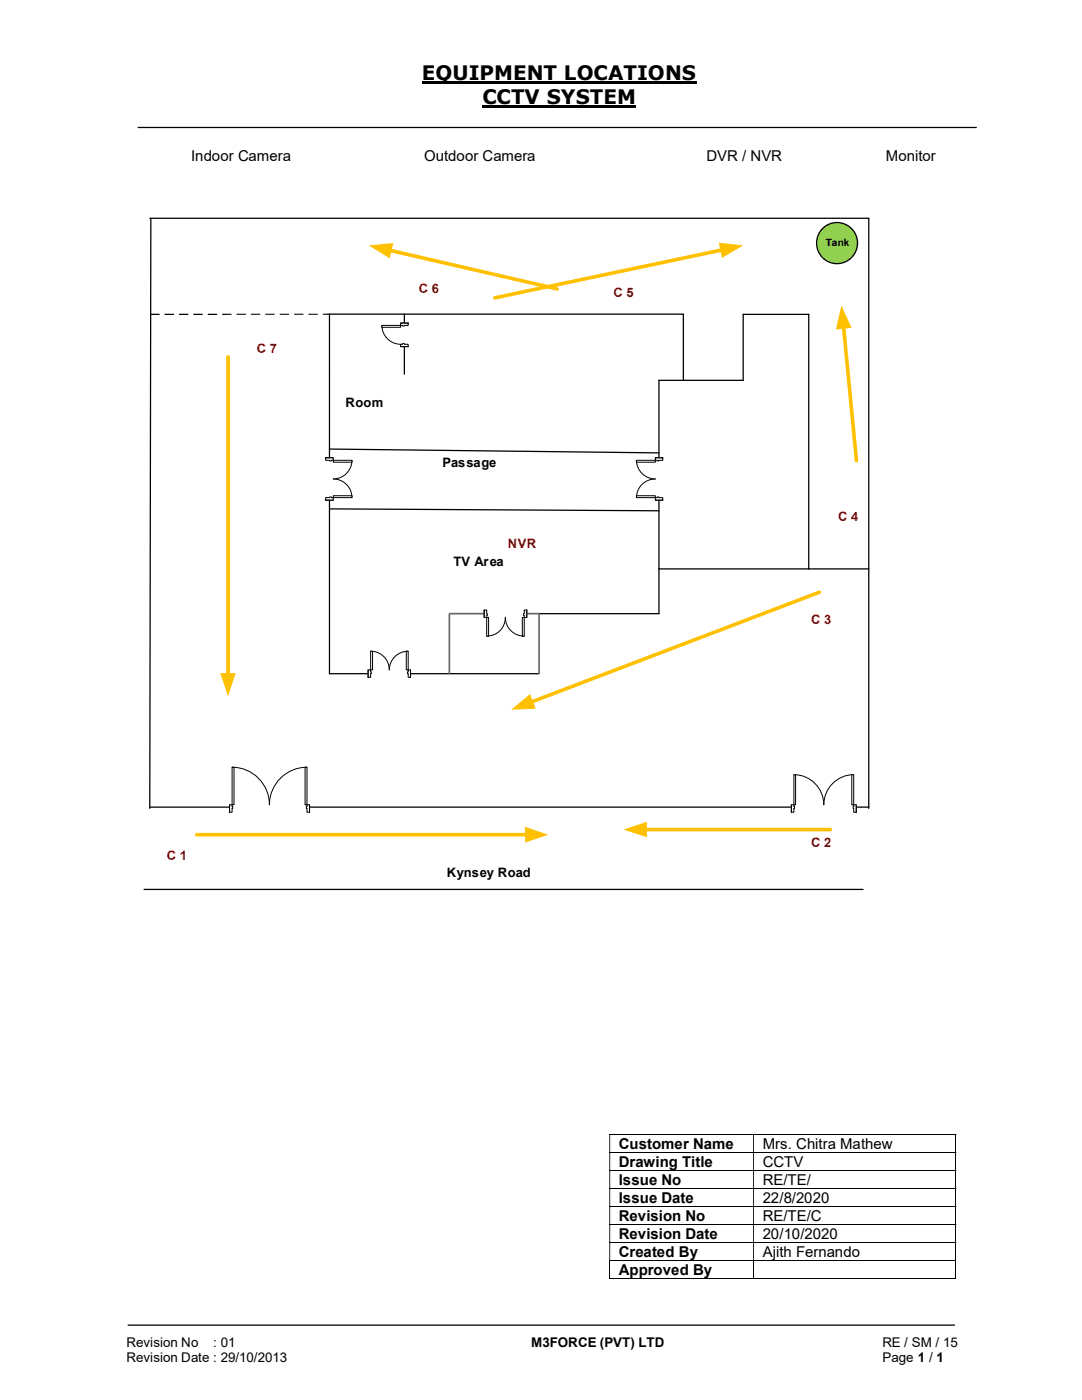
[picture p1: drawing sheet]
<svg xmlns="http://www.w3.org/2000/svg" width="216mm" height="279mm" viewBox="0 0 216 279" stroke-linecap="round" stroke-linejoin="round" font-family="sans-serif">
<path d="M84.2 16.5h54.8M96.3 21.3h30.7" fill="none" stroke="#000" stroke-width=".42"/>
<path d="M27.5 25.4h167.4M29.9 43.6h143.5M30.1 43.6l-.2 117.7M80.7 74.7v-12h-15v71.8h41.9M131.5 75.9v46.6h-23.9M168.4 65.7l1.5 16.3M65.7 89.6l65.8 .8M65.7 101.6l65.8 .3M131.5 113.5h41.9M29.9 161.1h143.5M25.5 264.5h165" fill="none" stroke="#000" stroke-width=".25"/>
<g fill="none" stroke="#000" stroke-width=".2">
<path d="M121.6 226.4h69.1M121.6 230h69.1M121.6 233.6h69.1M121.6 237.2h69.1M190.8 226.5v3.4M190.8 230v3.5M190.8 233.7v3.4M190.8 237.3v3.4M121.6 240.8h69.1M121.6 244.4h69.1M121.6 248h69.1M121.6 251.6h69.1"/>
<path d="M121.6 255.2h28.7M121.7 251.7v3.6M150.4 251.7v3.6M150.5 255.2h40.2M190.8 240.9v3.4M190.8 244.5v3.4M190.8 248.1v3.4M190.8 251.7v3.6"/>
</g>
<g fill="#000">
<path d="M190.7 226.3h.1v.2h-.1zM121.6 226.5h.2v3.4h-.2zM150.3 226.5h.2v3.4h-.2z" fill-rule="evenodd"/>
<path d="M190.7 229.9h.1v.1h-.1zM121.6 230h.2v3.5h-.2zM150.3 230h.2v3.5h-.2z" fill-rule="evenodd"/>
<path d="M190.7 233.5h.1v.2h-.1zM121.6 233.7h.2v3.4h-.2zM150.3 233.7h.2v3.4h-.2z" fill-rule="evenodd"/>
<path d="M190.7 237.1h.1v.2h-.1zM121.6 237.3h.2v3.4h-.2zM150.3 237.3h.2v3.4h-.2z" fill-rule="evenodd"/>
<path d="M190.7 240.7h.1v.2h-.1zM121.6 240.9h.2v3.4h-.2zM150.3 240.9h.2v3.4h-.2z" fill-rule="evenodd"/>
<path d="M190.7 244.3h.1v.2h-.1zM121.6 244.5h.2v3.4h-.2zM150.3 244.5h.2v3.4h-.2z" fill-rule="evenodd"/>
<path d="M190.7 247.9h.1v.2h-.1zM121.6 248.1h.2v3.4h-.2zM150.3 248.1h.2v3.4h-.2z" fill-rule="evenodd"/>
</g>
<path d="M190.7 251.5h.1v.2h-.1zM190.7 255.1h.1v.2h-.1z" fill="#000"/>
<path d="M107.6 122.5v12" fill="none" stroke="#696969" stroke-width=".34"/>
<circle cx="167" cy="48.5" r="4.1" fill="#92d050"/>
<circle cx="167" cy="48.5" r="4.1" fill="none" stroke="#000" stroke-width=".25"/>
<path d="M45.5 71.2v63.5" fill="none" stroke="#ffc000" stroke-width=".72"/>
<path d="M43.9 134.3h3.1l-1.5 4.7z" fill="#ffc000"/>
<path d="M163.5 118.2l-57.5 21.9" fill="none" stroke="#ffc000" stroke-width=".72"/>
<path d="M102 141.6l3.8-3.1 1.1 2.9z" fill="#ffc000"/>
<path d="M39.2 166.6h66" fill="none" stroke="#ffc000" stroke-width=".72"/>
<path d="M104.8 165l4.6 1.6-4.6 1.5z" fill="#ffc000"/>
<path d="M128.7 165.6h37" fill="none" stroke="#ffc000" stroke-width=".72"/>
<path d="M124.4 165.6l4.7-1.6v3.1z" fill="#ffc000"/>
<path d="M144.1 49.9l-45.3 9.5" fill="none" stroke="#ffc000" stroke-width=".72"/>
<path d="M143.4 48.4l4.9 .6-4.2 2.5z" fill="#ffc000"/>
<path d="M168.3 65.2l2.6 26.7" fill="none" stroke="#ffc000" stroke-width=".72"/>
<path d="M167.9 61l2 4.4-3.1 .3z" fill="#ffc000"/>
<path d="M107.6 122.5h-17.9v12" fill="none" stroke="#696969" stroke-width=".34"/>
<path d="M173.4 43.6v117.7M80.7 62.7h55.7" fill="none" stroke="#000" stroke-width=".25"/>
<path d="M96.6 121.7h8.5v1.6h-8.5z" fill="#fff"/>
<path d="M96.6 121.7h8.5v1.6h-8.5z" fill="none" stroke="#fff" stroke-width=".2"/>
<path d="M96.6 121.8v1.4h.5v-1.4zM104.6 121.8h.5v1.4h-.5z" fill-rule="evenodd" fill="#fff"/>
<path d="M97.1 122.5v-.7h-.5v1.4h.5v-.3M104.6 122.5v-.7h.5v1.4h-.5v-.3" fill="none" stroke="#000" stroke-width=".2"/>
<path d="M97.1 122.5v.4h.1v-.4zM104.5 122.5h.1v.4h-.1z" fill-rule="evenodd" fill="#fff"/>
<path d="M96.6 121.8v1.4M97.1 122.5h.1v.4h-.1M97.1 127a3.7 3.7 0 0 0 3.7-3.8 3.7 3.7 0 0 0 3.8 3.8M104.6 122.5h-.1v.4h.1M105.1 121.8v1.4" fill="none" stroke="#000" stroke-width=".2"/>
<path d="M104.2 123.2h.4v3.8h-.4z" fill-rule="evenodd" fill="#fff"/>
<path d="M104.2 123.2h.4v3.8h-.4z" fill="none" stroke="#000" stroke-width=".2"/>
<path d="M97.1 123.2h.4v3.8h-.4z" fill-rule="evenodd" fill="#fff"/>
<path d="M97.1 123.2h.4v3.8h-.4z" fill="none" stroke="#000" stroke-width=".2"/>
<path d="M73.4 133.6h8.5v1.7h-8.5z" fill="#fff"/>
<path d="M73.4 133.6h8.5v1.7h-8.5z" fill="none" stroke="#fff" stroke-width=".2"/>
<path d="M81.4 133.7v1.5h.5v-1.5zM73.4 133.7h.6v1.5h-.6z" fill-rule="evenodd" fill="#fff"/>
<path d="M74 134.1v-.4h-.6v1.5h.6v-.7M81.4 134.1v-.4h.5v1.5h-.5v-.7" fill="none" stroke="#000" stroke-width=".2"/>
<path d="M81.3 134.1v.4h.1v-.4zM74 134.1h.1v.4h-.1z" fill-rule="evenodd" fill="#fff"/>
<path d="M73.4 133.7v1.5M74 130a3.7 3.7 0 0 1 3.7 3.7 3.7 3.7 0 0 1 3.7-3.7M74 134.1h.1v.4h-.1M81.4 134.1h-.1v.4h.1M81.9 133.7v1.5" fill="none" stroke="#000" stroke-width=".2"/>
<path d="M74 130h.3v3.7h-.3z" fill-rule="evenodd" fill="#fff"/>
<path d="M74 130h.3v3.7h-.3z" fill="none" stroke="#000" stroke-width=".2"/>
<path d="M81.1 130h.3v3.7h-.3z" fill-rule="evenodd" fill="#fff"/>
<path d="M81.1 130h.3v3.7h-.3z" fill="none" stroke="#000" stroke-width=".2"/>
<path d="M130.7 91.4h1.6v8.4h-1.6z" fill-rule="evenodd" fill="#fff"/>
<path d="M130.7 91.4h1.6v8.4h-1.6z" fill="none" stroke="#fff" stroke-width=".2"/>
<path d="M130.8 91.4v.5h1.4v-.5zM130.8 99.3h1.4v.5h-1.4z" fill-rule="evenodd" fill="#fff"/>
<path d="M131.1 91.9h-.3v-.5h1.4v.5h-.7M131.1 99.3h-.3v.5h1.4v-.5h-.7" fill="none" stroke="#000" stroke-width=".2"/>
<path d="M131.1 91.9v.1h.4v-.1zM131.1 99.2h.4v.1h-.4z" fill-rule="evenodd" fill="#fff"/>
<path d="M127 91.9a3.8 3.8 0 0 0 3.8 3.7 3.7 3.7 0 0 0-3.8 3.7M130.8 91.4h1.4M130.8 99.8h1.4M131.1 91.9v.1h.4v-.1M131.1 99.3v-.1h.4v.1" fill="none" stroke="#000" stroke-width=".2"/>
<path d="M127 98.9h3.8v.4h-3.8z" fill="#fff"/>
<path d="M127 98.9h3.8v.4h-3.8z" fill="none" stroke="#000" stroke-width=".2"/>
<path d="M127 91.9h3.8v.3h-3.8z" fill="#fff"/>
<path d="M127 91.9h3.8v.3h-3.8z" fill="none" stroke="#000" stroke-width=".2"/>
<path d="M45.8 160.5h16v1.6h-16z" fill="#fff"/>
<path d="M45.8 160.5h16v1.6h-16z" fill="none" stroke="#fff" stroke-width=".2"/>
<path d="M61.3 160.6v1.5h.5v-1.5zM45.8 160.6h.5v1.5h-.5z" fill-rule="evenodd" fill="#fff"/>
<path d="M46.3 161v-.4h-.5v1.5h.5v-.8M61.3 161v-.4h.5v1.5h-.5v-.8" fill="none" stroke="#000" stroke-width=".2"/>
<path d="M61.1 161v.3h.2v-.3zM46.3 161h.1v.3h-.1z" fill-rule="evenodd" fill="#fff"/>
<path d="M46.3 153.1a7.5 7.5 0 0 1 7.5 7.5 7.5 7.5 0 0 1 7.5-7.5M45.8 160.6v1.5M46.3 161h.1v.3h-.1M61.3 161h-.2v.3h.2M61.8 160.6v1.5" fill="none" stroke="#000" stroke-width=".2"/>
<path d="M46.3 153.1h.4v7.5h-.4z" fill-rule="evenodd" fill="#fff"/>
<path d="M46.3 153.1h.4v7.5h-.4z" fill="none" stroke="#000" stroke-width=".2"/>
<path d="M60.9 153.1h.4v7.5h-.4z" fill-rule="evenodd" fill="#fff"/>
<path d="M60.9 153.1h.4v7.5h-.4z" fill="none" stroke="#000" stroke-width=".2"/>
<path d="M79.9 64.5h1.6v4.7h-1.6z" fill-rule="evenodd" fill="#fff"/>
<path d="M79.9 64.5h1.6v4.7h-1.6z" fill="none" stroke="#fff" stroke-width=".2"/>
<path d="M79.9 64.5v.4h1.5v-.4zM79.9 68.7h1.5v.5h-1.5z" fill-rule="evenodd" fill="#fff"/>
<path d="M80.3 64.9h-.4v-.4h1.5v.4h-.7M80.3 68.7h-.4v.5h1.5v-.5h-.7" fill="none" stroke="#000" stroke-width=".2"/>
<path d="M80.3 64.9v.2h.4v-.2zM80.3 68.6h.4v.1h-.4z" fill-rule="evenodd" fill="#fff"/>
<path d="M76.2 64.9a3.8 3.8 0 0 0 3.7 3.8M79.9 64.5h1.5M79.9 69.2h1.5M80.3 64.9v.2h.4v-.2M80.3 68.7v-.1h.4v.1" fill="none" stroke="#000" stroke-width=".2"/>
<path d="M76.2 64.9h3.7v.4h-3.7z" fill="#fff"/>
<path d="M76.2 64.9h3.7v.4h-3.7z" fill="none" stroke="#000" stroke-width=".2"/>
<path d="M64.9 91.4h1.6v8.4h-1.6z" fill-rule="evenodd" fill="#fff"/>
<path d="M64.9 91.4h1.6v8.4h-1.6z" fill="none" stroke="#fff" stroke-width=".2"/>
<path d="M65 99.3v.5h1.5v-.5zM65 91.4h1.5v.5h-1.5z" fill-rule="evenodd" fill="#fff"/>
<path d="M65.7 99.3h-.7v.5h1.5v-.5h-.4M65.7 91.9h-.7v-.5h1.5v.5h-.4" fill="none" stroke="#000" stroke-width=".2"/>
<path d="M65.7 99.2v.1h.4v-.1zM65.7 91.9h.4v.1h-.4z" fill-rule="evenodd" fill="#fff"/>
<path d="M65 99.8h1.5M65 91.4h1.5M65.7 99.3v-.1h.4v.1M65.7 91.9v.1h.4v-.1M70.2 91.9a3.8 3.8 0 0 1-3.7 3.7 3.7 3.7 0 0 1 3.7 3.7" fill="none" stroke="#000" stroke-width=".2"/>
<path d="M66.5 91.9h3.7v.3h-3.7z" fill="#fff"/>
<path d="M66.5 91.9h3.7v.3h-3.7z" fill="none" stroke="#000" stroke-width=".2"/>
<path d="M66.5 98.9h3.7v.4h-3.7z" fill="#fff"/>
<path d="M66.5 98.9h3.7v.4h-3.7z" fill="none" stroke="#000" stroke-width=".2"/>
<path d="M157.9 160.5h13v1.6h-13z" fill="#fff"/>
<path d="M157.9 160.5h13v1.6h-13z" fill="none" stroke="#fff" stroke-width=".2"/>
<path d="M170.3 160.6v1.5h.6v-1.5zM157.9 160.6h.5v1.5h-.5z" fill-rule="evenodd" fill="#fff"/>
<path d="M158.4 161v-.4h-.5v1.5h.5v-.8M170.3 161v-.4h.6v1.5h-.6v-.8" fill="none" stroke="#000" stroke-width=".2"/>
<path d="M170.2 161v.3h.1v-.3zM158.4 161h.1v.3h-.1z" fill-rule="evenodd" fill="#fff"/>
<path d="M158.4 154.6a6 6 0 0 1 6 6 6 6 0 0 1 5.9-6M157.9 160.6v1.5M158.4 161h.1v.3h-.1M170.3 161h-.1v.3h.1M170.9 160.6v1.5" fill="none" stroke="#000" stroke-width=".2"/>
<path d="M158.4 154.6h.3v6h-.3z" fill-rule="evenodd" fill="#fff"/>
<path d="M158.4 154.6h.3v6h-.3z" fill="none" stroke="#000" stroke-width=".2"/>
<path d="M170 154.6h.3v6h-.3z" fill-rule="evenodd" fill="#fff"/>
<path d="M170 154.6h.3v6h-.3z" fill="none" stroke="#000" stroke-width=".2"/>
<path d="M136.4 62.7v13.2M148.3 75.9v-13.2h13.1v50.8M28.7 177.5h143.5" fill="none" stroke="#000" stroke-width=".25"/>
<path d="M77.8 50l33.4 7.7" fill="none" stroke="#ffc000" stroke-width=".72"/>
<path d="M73.6 49l4.9-.5-.7 3.1z" fill="#ffc000"/>
<path d="M131.5 75.9h16.8" fill="none" stroke="#000" stroke-width=".25"/>
<path d="M30 62.6h1.7l.2 .1-.2 .2h-1.6zM32.9 62.6h1.7l.2 .1-.2 .2h-1.7zM35.7 62.6h1.8l.1 .1-.1 .2h-1.7zM38.6 62.6h1.7l.2 .1-.2 .2h-1.6zM41.5 62.6h1.7l.1 .1-.1 .2h-1.6zM44.3 62.6h1.8l.1 .1-1.8 .2zM47.2 62.6h1.8l.1 .1-1.8 .1zM50.1 62.6h1.8v.1l-1.7 .1zM52.9 62.6h1.8l.1 .1-1.8 .1zM55.8 62.6l1.9 .1-.1 .1h-1.7zM58.7 62.6l1.9 .1-.1 .1h-1.7zM61.6 62.6l1.8 .1-.1 .1h-1.7zM64.4 62.6h1.3l.2 .1-.2 .1h-1.2z" fill="#000"/>
<g font-size="4">
<text x="84.2" y="16">EQUIPMENT LOCATIONS</text>
<text x="96.3" y="20.8">CCTV SYSTEM</text>
</g>
<g font-size="3">
<text x="38.1" y="32.1">Indoor Camera</text>
<text x="84.6" y="32.1">Outdoor Camera</text>
<text x="140.9" y="32.1">DVR / NVR</text>
<text x="176.8" y="32.1">Monitor</text>
<text x="123.5" y="229.3">Customer Name</text>
<text x="123.5" y="232.8">Drawing Title</text>
<text x="152.2" y="229.3">Mrs. Chitra Mathew</text>
<text x="152.2" y="232.8">CCTV</text>
<text x="123.5" y="236.5">Issue No</text>
<text x="152.2" y="236.5">RE/TE/</text>
<text x="123.5" y="240.1">Issue Date</text>
<text x="123.5" y="243.7">Revision No</text>
<text x="152.2" y="240.1">22/8/2020</text>
<text x="152.2" y="243.7">RE/TE/C</text>
<text x="123.5" y="247.3">Revision Date</text>
<text x="123.5" y="250.9">Created By</text>
<text x="152.2" y="247.3">20/10/2020</text>
<text x="152.2" y="250.9">Ajith Fernando</text>
<text x="123.5" y="254.5">Approved By</text>
</g>
<g font-size="2.7">
<text x="25.2" y="268.8">Revision No</text>
<text x="42.6" y="268.8">: 01</text>
<text x="106" y="268.8">M3FORCE (PVT) LTD</text>
<text x="176.1" y="268.8">RE / SM / 15</text>
<text x="25.2" y="271.8">Revision Date : 29/10/2013</text>
<text x="176.1" y="271.8">Page 1 / 1</text>
</g>
<g font-size="2.6" fill="#c00000">
<text x="83.6" y="58.5">C 6</text>
<text x="122.4" y="59.2">C 5</text>
<text x="51.2" y="70.4">C 7</text>
<text x="167.3" y="104">C 4</text>
<text x="101.3" y="109.3">NVR</text>
<text x="161.8" y="124.6">C 3</text>
<text x="33.3" y="171.5">C 1</text>
<text x="161.8" y="169.1">C 2</text>
</g>
<g font-size="2.6">
<text x="69" y="81.2">Room</text>
<text x="88.3" y="93.1">Passage</text>
<text x="90.5" y="113">TV Area</text>
<text x="89.2" y="175.1">Kynsey Road</text>
</g>
<text font-size="2" x="164.8" y="49.2">Tank</text>
</svg>
